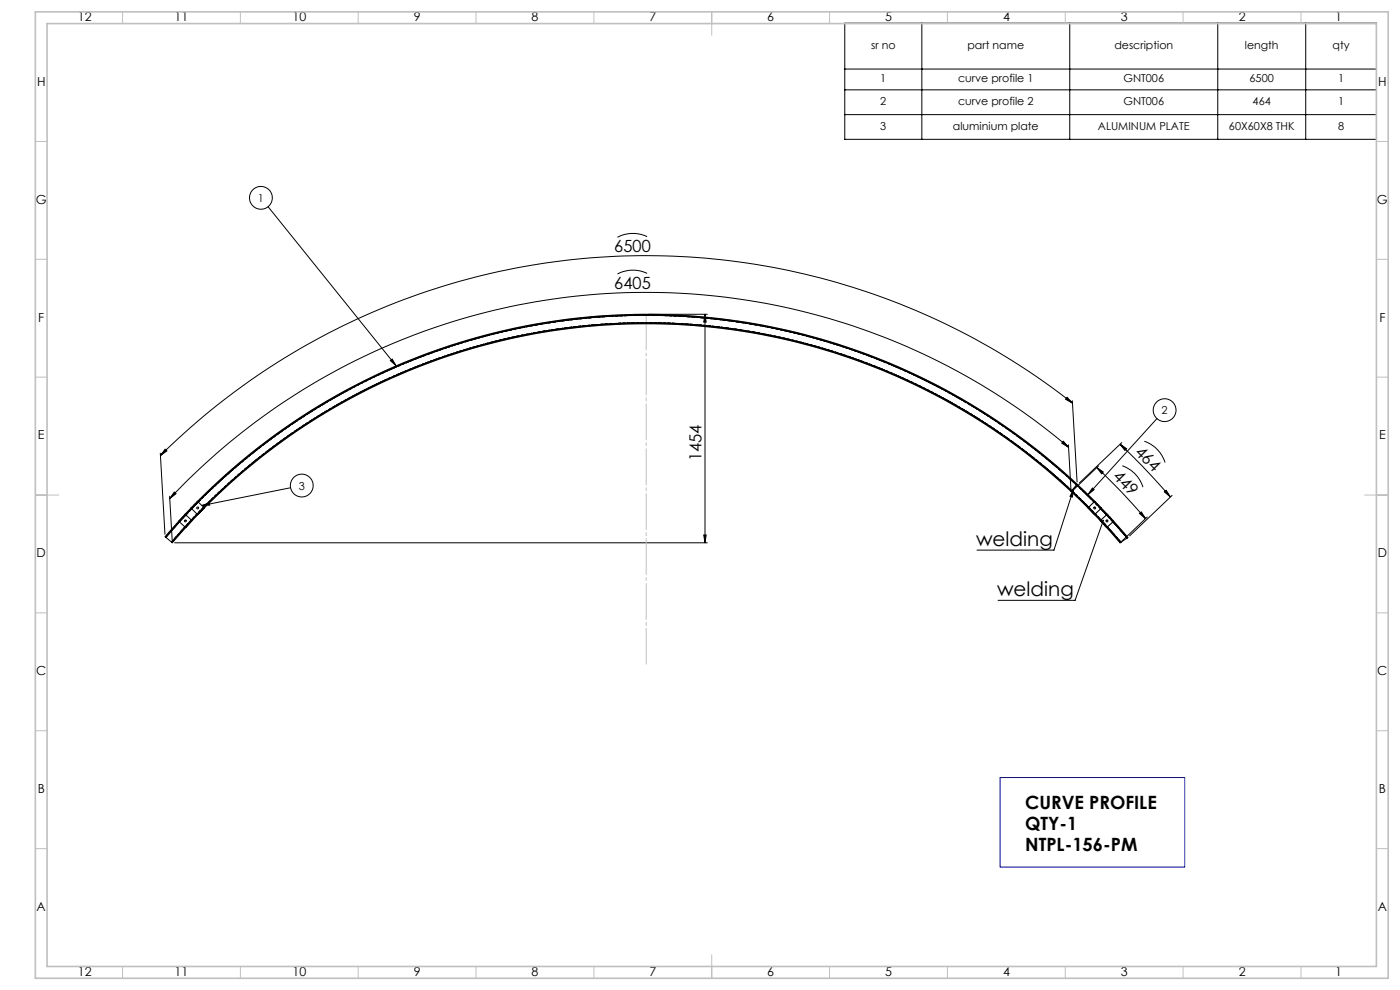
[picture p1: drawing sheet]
<svg xmlns="http://www.w3.org/2000/svg" width="594mm" height="420mm" viewBox="0 0 594 420" stroke-linecap="round" stroke-linejoin="round" font-family="sans-serif">
<g fill="none" stroke="#000" stroke-width=".42">
<path d="M358.4 9.8h225.6v49.3h-225.6zM391.1 9.8v49.3M453.9 9.8v49.3M516.7 9.8v49.3M554 9.8v49.3M358.4 29.3h225.6M358.4 38.1h225.6M358.4 48.6h225.6M113.7 87.7l54.4 67.5M274.6 100.4a14 14 0 0 0-12.6 .3M274.6 116a14.3 14.3 0 0 0-12.6 .2M275.2 133.3h24.9"/>
<path d="M299.1 133.3l.5 3.3h-1zM299.1 133.3v97M165.6 153l.8-.7 1.7 2.9zM452.8 168.6l2.2 2.4-2.9-1.6zM455 170l2 34.5M455 171a292.9 292.9 0 0 0-386.9 22.2M490.9 177.6l-29.3 32.2M68 192.2l2 34.5M70.1 190.6l.7 .7-2.7 1.9zM451.2 187.2l2.2 2.5-2.9-1.7zM453.3 188.7l1.1 18.8M453.4 189.7a277.2 277.2 0 0 0-381.4 21.8"/>
<path d="M465.4 198.3l2.7 2-.7 .7zM465.4 198.3l10.6 10.6 10 11.1M466.1 197.7l-10.8 10.2M475.2 188.4l2.8 1.9-.7 .8zM475.2 188.4l9.2 9.1 12.2 13.3M476 187.8l-18.1 17.1M476.2 197.6a13.9 13.9 0 0 1 8.7 9.1M485.5 187.2a14.1 14.1 0 0 1 8.8 9M72 210.5l1.1 18.8M73.9 208.8l.8 .7-2.7 2zM78.5 218.2l3 2.7-2.7 2.9-3-2.7M78.5 218.2l-2.7 2.9"/>
<path d="M81 215.6l-2.5 2.6M81.3 215.8l-2.5 2.7M83.6 218l-2.4 2.6M83.8 212.7l2.9 2.8-2.8 2.9-2.9-2.8M83.8 212.7l-2.8 2.9M85.7 214.5l3.1-1.2 .2 1zM123.3 206.9l-37.6 7.6M454.7 208.2l-.3 .3a264 264 0 0 0-381.3 21.8l-.3-.3M454.7 208.2a264.4 264.4 0 0 0-368.3 7M454.9 208.3l-.3 .4 10.6 10.5 10 11.1 .4-.2M454.9 208.3l7 6.9M455.5 207.6l-.5 3.3-1-.3z"/>
<path d="M455.5 207.6l-8.3 25.8h-32.7M456.7 205.8l.3-.3a267.9 267.9 0 0 0-373.2 7.2M456.7 205.8a267.6 267.6 0 0 0-372.6 7.2M456.7 205.8l-2 2.4M456.9 205.9l.3-.3 7.3 7.1M456.9 205.9l7.3 7.1M456.9 205.9l-2 2.4M463.5 207.1l.7 .6-2.6 2.1zM464.5 212.7l-2.9 2.8 2.8 2.9 2.9-2.8M464.5 212.7l2.8 2.9M464.7 218l2.4 2.6M467 215.8l2.5 2.7"/>
<path d="M467.3 215.6l2.5 2.6M469.8 218.2l-3 2.7 2.7 2.9 3-2.7M469.8 218.2l2.7 2.9M483.5 217.9l.8-.7 1.7 2.8zM486.8 219.3l-10.8 10.3M494 208.7l.8-.7 1.8 2.8zM497.3 210.2l-18 17.1M70.4 227.9l2.4 2.1M74.1 230.3h226M75.8 221.1l-5.7 6.6 .3 .2M76.1 221.4l-5.7 6.5M78.5 223.5l-5.7 6.5"/>
<path d="M298.6 227h1l-.5 3.3zM468.1 220.8l-12 33.9h-32.6M469.9 223.5l5.7 6.6M472.2 221.4l6 6.9M472.5 221.1l6 6.9-.3 .3M478.2 228.3l-2.6 1.8"/>
<circle cx="110.7" cy="83.9" r="4.8"/>
<circle cx="494.1" cy="174" r="4.8"/>
<circle cx="83.9" cy="215.5" r=".41"/>
<circle cx="128.1" cy="206" r="4.8"/>
<circle cx="464.5" cy="215.5" r=".41"/>
<circle cx="78.6" cy="221" r=".4"/>
<circle cx="469.7" cy="221" r=".39"/>
</g>
<g fill="none" stroke="#c0c0c0" stroke-width=".42">
<path d="M52 5v5M102 5v5M152 5v5M202 5v5M252 5v5M302 5v10M352 5v5M402 5v5M452 5v5M502 5v5M552 5v5M15 60h5"/>
<path d="M584 60h5M15 110h5M584 110h5M15 160h5M584 160h5M15 210h10M454.4 208.5a264 264 0 0 0-381.3 21.8M454.6 208.7l11.4 11.3 9.2 10.3M457 205.4a267.9 267.9 0 0 0-386.9 22.3M457.2 205.6l10.2 10 11.1 12.4M464.5 212.7l-2.9 2.8M467.3 215.6l-2.9 2.8"/>
<path d="M469.8 218.2l-3 2.7M579 210h10M472.5 221.1l-3 2.7M15 260h5M584 260h5M15 310h5M584 310h5M15 360h5M584 360h5M52 410v5M102 410v5M152 410v5"/>
<path d="M202 410v5M252 410v5M302 405v10M352 410v5M402 410v5M452 410v5M502 410v5M552 410v5"/>
<circle cx="464.5" cy="215.5" r=".4"/>
<circle cx="469.7" cy="221" r=".4"/>
</g>
<path d="M274.2 133.3v148.5" fill="none" stroke="#c0c0c0" stroke-width=".42" stroke-dasharray="15.2 1.3 1.3 1.3" stroke-dashoffset=".1"/>
<path d="M15 5h574v410h-574zM20 10h564v400h-564z" fill="none" stroke="#c0c0c0" stroke-width=".7"/>
<path d="M424.4 329.9h78.2v38h-78.2z" fill="none" stroke="#00f" stroke-width=".42"/>
<g fill="#000">
<path d="M165.6 153l.8-.7 1.7 2.9zM463.5 207.1l.7 .6-2.6 2.1zM85.7 214.5l3.1-1.2 .2 1z"/>
<path d="M452.8 168.6l2.2 2.4-2.9-1.6zM70.1 190.6l.7 .7-2.7 1.9z"/>
<path d="M451.2 187.2l2.2 2.5-2.9-1.7zM73.9 208.8l.8 .7-2.7 2z"/>
<path d="M455.5 207.6l-.5 3.3-1-.3zM467.8 220.6a.34 .34 0 0 0 .1 .5 .34 .34 0 0 0 .5-.1 .34 .34 0 0 0-.2-.5l-.1 .3 .1-.3z"/>
<path d="M494 208.7l.8-.7 1.8 2.8zM475.2 188.4l2.8 1.9-.7 .8z"/>
<path d="M298.6 227h1l-.5 3.3zM299.1 133.3l.5 3.3h-1z"/>
<path d="M483.5 217.9l.8-.7 1.7 2.8zM465.4 198.3l2.7 2-.7 .7z"/>
</g>
<g fill="none" stroke="#000" stroke-width=".42" stroke-dasharray="1.3 .6" stroke-dashoffset=".5">
<path d="M81 215.5l2.8-2.8M81.3 215.8l2.8-2.8M83.6 218l2.8-2.8M461.9 215.2l2.8 2.8M464.2 213l2.8 2.8M464.5 212.7l2.8 2.8M469.5 218.5l2.7 2.9M469.8 218.2l2.7 2.9M70.4 227.9a267.5 267.5 0 0 1 386.4-22.1M75.8 221.1l2.7-2.9M76.2 221.4l2.7-2.9M78.5 223.5l2.7-2.9"/>
<path d="M467.2 220.6l2.7 2.9"/>
</g>
<path d="M72.8 230a264.4 264.4 0 0 1 381.9-21.8" fill="none" stroke="#000" stroke-width=".42" stroke-dasharray="1.3 .6" stroke-dashoffset=".2"/>
<path d="M73 230.1a264.2 264.2 0 0 1 381.6-21.8" fill="none" stroke="#000" stroke-width=".42" stroke-dasharray="1.3 .6" stroke-dashoffset=".3"/>
<path d="M456.9 205.9l11 10.9 10.3 11.5M457.1 205.8l11 10.8 10.3 11.5M70.2 227.8a267.7 267.7 0 0 1 386.7-22.2" fill="none" stroke="#000" stroke-width=".42" stroke-dasharray="1.3 .6" stroke-dashoffset=".4"/>
<path d="M454.7 208.5l10.7 10.5 10 11.2M454.9 208.3l10.7 10.6 10 11.1" fill="none" stroke="#000" stroke-width=".42" stroke-dasharray="1.3 .6" stroke-dashoffset="-.1"/>
<g font-size="8.5">
<text x="414.1" y="231.5">welding</text>
<text x="423" y="252.8">welding</text>
</g>
<g font-size="7.8">
<text x="435" y="343.3">CURVE PROFILE</text>
<text x="435" y="352.1">QTY-1</text>
<text x="435" y="360.9">NTPL-156-PM</text>
</g>
<g font-size="7.1">
<text x="260.6" y="107.1" transform="rotate(-1 260.6 107.1)">6500</text>
<text x="260.6" y="122.7" transform="rotate(-1 260.6 122.7)">6405</text>
<text x="481.2" y="192" transform="rotate(46 481.2 192)">464</text>
<text x="297.6" y="195.8" transform="rotate(-90 297.6 195.8)">1454</text>
<text x="471.9" y="202.4" transform="rotate(46 471.9 202.4)">449</text>
</g>
<g font-size="5.3">
<text x="33.1" y="8.9">12</text>
<text x="74.1" y="8.9">11</text>
<text x="124.1" y="8.9">10</text>
<text x="175.6" y="8.9">9</text>
<text x="225.6" y="8.9">8</text>
<text x="275.6" y="8.9">7</text>
<text x="325.6" y="8.9">6</text>
<text x="375.6" y="8.9">5</text>
<text x="425.6" y="8.9">4</text>
<text x="475.6" y="8.9">3</text>
<text x="525.6" y="8.9">2</text>
<text x="566.6" y="8.9">1</text>
<text x="15.7" y="36.4">H</text>
<text x="584.7" y="36.4">H</text>
<text x="15.2" y="86.4">G</text>
<text x="584.2" y="86.4">G</text>
<text x="16.2" y="136.4">F</text>
<text x="585.2" y="136.4">F</text>
<text x="16.1" y="186.4">E</text>
<text x="585.1" y="186.4">E</text>
<text x="15.5" y="236.4">D</text>
<text x="584.5" y="236.4">D</text>
<text x="15.4" y="286.4">C</text>
<text x="584.4" y="286.4">C</text>
<text x="16" y="336.4">B</text>
<text x="585" y="336.4">B</text>
<text x="15.5" y="386.4">A</text>
<text x="584.5" y="386.4">A</text>
<text x="33.1" y="413.9">12</text>
<text x="74.1" y="413.9">11</text>
<text x="124.1" y="413.9">10</text>
<text x="175.6" y="413.9">9</text>
<text x="225.6" y="413.9">8</text>
<text x="275.6" y="413.9">7</text>
<text x="325.6" y="413.9">6</text>
<text x="375.6" y="413.9">5</text>
<text x="425.6" y="413.9">4</text>
<text x="475.6" y="413.9">3</text>
<text x="525.6" y="413.9">2</text>
<text x="566.6" y="413.9">1</text>
</g>
<g font-size="4.7">
<text x="369.6" y="20.8">sr no</text>
<text x="410.5" y="20.8">part name</text>
<text x="472.8" y="20.8">description</text>
<text x="528.2" y="20.8">length</text>
<text x="565.4" y="20.8">qty</text>
<text x="373.5" y="34.9">1</text>
<text x="406.5" y="34.9">curve profile 1</text>
<text x="476.7" y="34.9">GNT006</text>
<text x="530.2" y="34.9">6500</text>
<text x="567.7" y="34.9">1</text>
<text x="373.5" y="44.6">2</text>
<text x="406.5" y="44.6">curve profile 2</text>
<text x="476.7" y="44.6">GNT006</text>
<text x="531.5" y="44.6">464</text>
<text x="567.7" y="44.6">1</text>
<text x="373.5" y="55.1">3</text>
<text x="404.3" y="55.1">aluminium plate</text>
<text x="465.8" y="55.1">ALUMINUM PLATE</text>
<text x="521.4" y="55.1">60X60X8 THK</text>
<text x="567.7" y="55.1">8</text>
<text x="109.4" y="85.6">1</text>
<text x="492.9" y="175.7">2</text>
<text x="126.8" y="207.7">3</text>
</g>
</svg>
